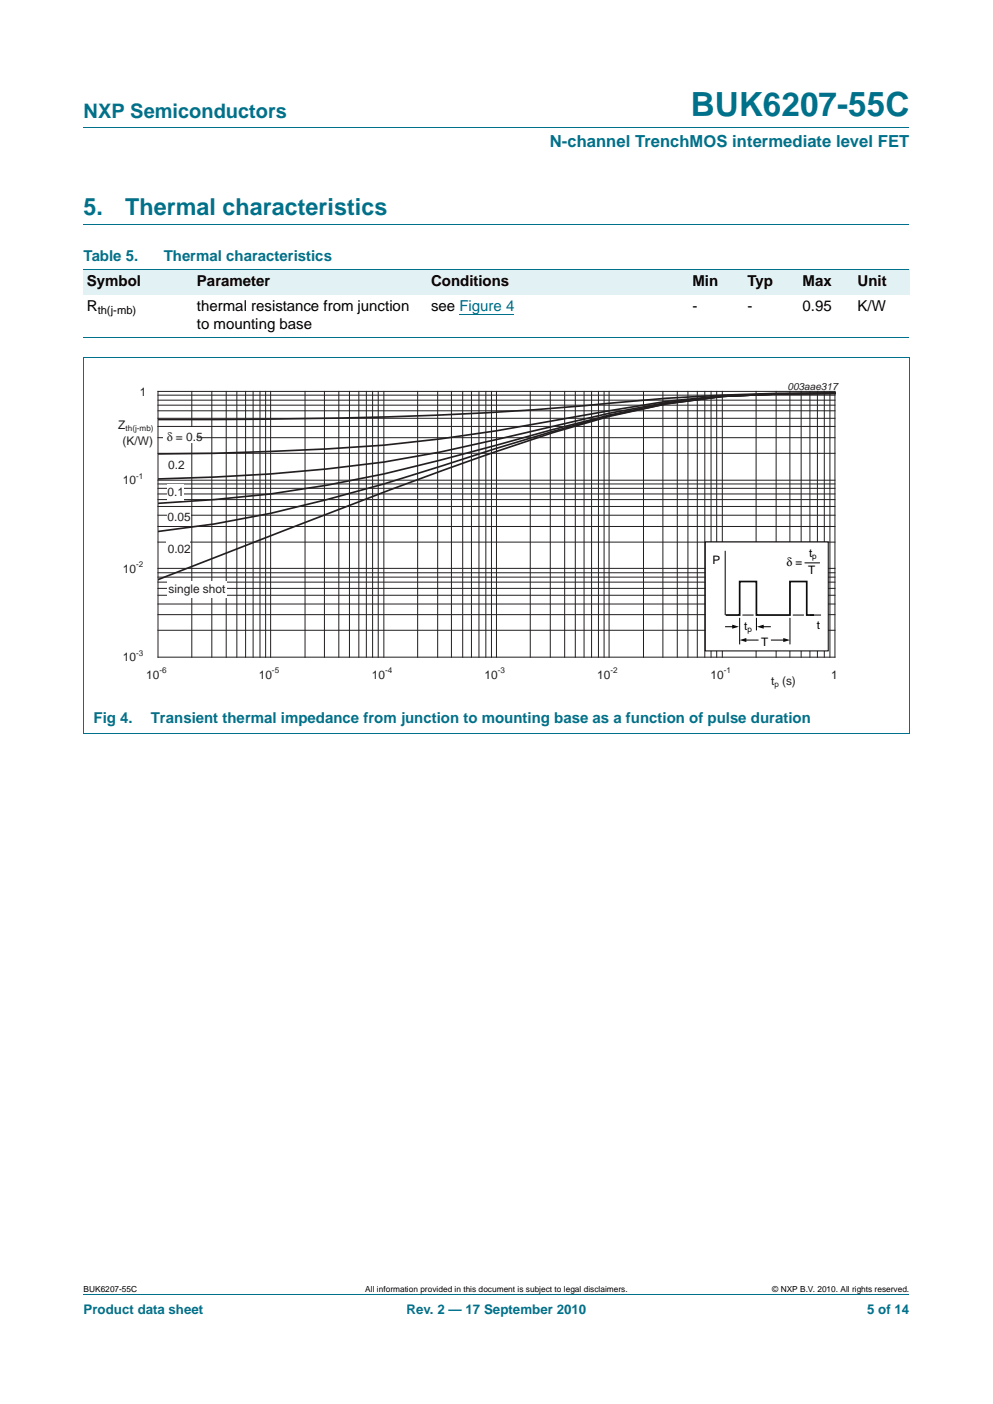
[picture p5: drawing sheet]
<svg xmlns="http://www.w3.org/2000/svg" width="210mm" height="297mm" viewBox="0 0 210 297" stroke-linecap="round" stroke-linejoin="round" font-family="sans-serif">
<path d="M17.7 27h174.6M17.7 47.4h174.6M17.7 273.9h174.6" fill="none" stroke="#00718a" stroke-width=".21"/>
<g fill="#e2f1f4">
<path d="M17.7 57h23.3v5.3h-23.3z"/>
<path d="M41 57h49.4v5.3h-49.4z"/>
<path d="M90.4 57h43.7v5.3h-43.7z"/>
<path d="M134.1 57h23.3v5.3h-23.3z"/>
<path d="M157.4 57h11.6v5.3h-11.6z"/>
<path d="M169 57h11.7v5.3h-11.7z"/>
<path d="M180.7 57h11.6v5.3h-11.6z"/>
</g>
<path d="M97.1 66.5h11.7" fill="none" stroke="#00f" stroke-width=".21"/>
<path d="M17.7 57h174.6M17.6 75.7h174.7M17.7 71.4h174.6M17.7 75.7v79.4h174.6v-79.4" fill="none" stroke="#00718a" stroke-width=".21"/>
<g fill="none" stroke="#231f20" stroke-width=".21">
<path d="M33.4 95.9h143.2M33.4 92.6h143.2M33.4 90.2h143.2M33.4 88.5h143.2M33.4 86.9h143.2M33.4 85.7h143.2M33.4 84.7h143.2M33.4 83.6h143.2M33.4 82.8h143.2v56.2h-143.2zM40.6 82.8v56.2M44.8 82.8v56.2M47.8 82.8v56.2"/>
<path d="M50.1 82.8v56.2M51.9 82.8v56.2M53.5 82.8v56.2M55 82.8v56.2M56.2 82.8v56.2M57.2 82.8v56.2M64.5 82.8v56.2M68.6 82.8v56.2M71.6 82.8v56.2M73.9 82.8v56.2M75.9 82.8v56.2M77.5 82.8v56.2"/>
<path d="M78.8 82.8v56.2M80 82.8v56.2M81.2 82.8v56.2M88.3 82.8v56.2M92.5 82.8v56.2M95.5 82.8v56.2M97.8 82.8v56.2M99.7 82.8v56.2M101.3 82.8v56.2M102.7 82.8v56.2M103.9 82.8v56.2M105 82.8v56.2"/>
<path d="M112.1 82.8v56.2M116.4 82.8v56.2M119.4 82.8v56.2M121.7 82.8v56.2M123.5 82.8v56.2M125.1 82.8v56.2M126.5 82.8v56.2M127.7 82.8v56.2M128.8 82.8v56.2M136.1 82.8v56.2M140.2 82.8v56.2M143.2 82.8v56.2"/>
<path d="M145.5 82.8v56.2M147.5 82.8v56.2M149 82.8v56.2M150.4 82.8v56.2M151.6 82.8v56.2M152.7 82.8v56.2M159.9 82.8v56.2M164.1 82.8v56.2M167 82.8v56.2M169.4 82.8v56.2M171.3 82.8v56.2M172.9 82.8v56.2"/>
<path d="M174.3 82.8v56.2M175.5 82.8v56.2M33.4 114.7h143.2M33.4 111.4h143.2M33.4 109h143.2M33.4 107.2h143.2M33.4 105.7h143.2M33.4 104.5h143.2M33.4 103.3h143.2M33.4 102.4h143.2M33.4 101.6h143.2M33.4 133.3h143.2"/>
<path d="M33.4 130h143.2M33.4 127.8h143.2M33.4 125.9h143.2M33.4 124.5h143.2M33.4 123.2h143.2M33.4 122.1h143.2M33.4 121.2h143.2M33.4 120.2h143.2"/>
</g>
<path d="M176.6 83.2l-11.9 .1a151.9 151.9 0 0 0-47.8 8.2l-11.9 4a1625.5 1625.5 0 0 0-59.7 22.5l-11.9 4.6M176.6 83.2a453.7 453.7 0 0 0-54.8 2.8 942.8 942.8 0 0 1-76.5 2.8h-11.9M176.6 83.2l-11.9 .1-12 .4-11.9 1.2-23.9 4.1a349 349 0 0 1-59.7 6.5l-11.9 .4-11.9 .1M176.6 83.2l-11.9 .1-12 .6-11.9 1.3-12 2.2-23.8 5.6a260.6 260.6 0 0 1-47.8 7.3l-11.9 .6-11.9 .4M176.6 83.2l-11.9 .1-12 .6-11.9 1.4-12 2.5-11.9 3.1-11.9 3.3a325.2 325.2 0 0 1-47.8 10.3l-11.9 1.2-11.9 .8M176.6 83.2l-11.9 .1a162.2 162.2 0 0 0-47.8 8l-11.9 3.5a472.5 472.5 0 0 1-47.8 13.8l-11.9 2.3-11.9 1.5" fill="none" stroke="#231f20" stroke-width=".35"/>
<g fill="#fff">
<path d="M35.4 122.9h12.5v3.6h-12.5z"/>
<path d="M35.2 114h4.9v3.6h-4.9z"/>
<path d="M35.5 96.7h3.4v3.6h-3.4z"/>
<path d="M35.3 102.4h3.5v3.5h-3.5z"/>
<path d="M35.3 107.6h4.9v3.6h-4.9z"/>
<path d="M34.7 90.4h7v3.2h-7z"/>
</g>
<path d="M20.3 79.9h169.4v66.4h-169.4z" fill="none" stroke="#fff" stroke-width=".21"/>
<path d="M149.1 114.7h26v23h-26z" fill="#fff" stroke="#000" stroke-width=".21"/>
<path d="M153.3 116.5v13.6M170.1 119.1h3.3M153.4 132.6h1.7M156.4 130.7v5.6M157 130.1h2.4M157.5 135.4h2.8M160 130.7v2.7M161.2 132.6h1.7M163.1 135.4h2.8M167 130.7v5.6M167.6 130.1h2.4M171.3 130.1h2.3" fill="none" stroke="#000" stroke-width=".21"/>
<path d="M153.5 130.1h2.9v-7.1h3.6v7.1h7v-7.1h3.6v7.1h1.5" fill="none" stroke="#000" stroke-width=".35"/>
<path d="M154.8 132.2l1.5 .4-1.5 .4zM156.4 135.4l1.4-.4v.8zM160.1 132.6l1.4-.4v.8zM165.6 135l1.4 .4-1.4 .4z" fill="#000"/>
<text font-size="7" fill="#00718a" x="146.1" y="24.6">BUK6207-55C</text>
<g font-size="4.9" fill="#00718a">
<text x="17.7" y="45.4">5.</text>
<text x="26.5" y="45.4">Thermal characteristics</text>
</g>
<text font-size="4.2" fill="#00718a" x="17.7" y="24.9">NXP Semiconductors</text>
<text font-size="3.5" fill="#00718a" x="116.3" y="31.1">N-channel TrenchMOS intermediate level FET</text>
<g font-size="3.2" fill="#00718a">
<text x="17.7" y="55.2">Table 5.</text>
<text x="34.6" y="55.2">Thermal characteristics</text>
<text x="19.8" y="153">Fig 4.</text>
<text x="31.9" y="153">Transient thermal impedance from junction to mounting base as a function of pulse duration</text>
</g>
<g font-size="3.2">
<text x="18.4" y="60.5">Symbol</text>
<text x="18.4" y="65.8">R</text>
<text x="41.7" y="60.5">Parameter</text>
<text x="41.7" y="65.8">thermal resistance from junction</text>
<text x="91.1" y="60.5">Conditions</text>
<text x="91.1" y="65.8">see Figure 4</text>
<text x="146.4" y="60.5">Min</text>
<text x="146.4" y="65.8">-</text>
<text x="158.1" y="60.5">Typ</text>
<text x="158.1" y="65.8">-</text>
<text x="169.7" y="60.5">Max</text>
<text x="169.7" y="65.8">0.95</text>
<text x="181.4" y="65.8">K/W</text>
<text x="181.4" y="60.5">Unit</text>
<text x="41.7" y="69.7">to mounting base</text>
</g>
<g font-size="2.8" fill="#00718a">
<text x="17.7" y="277.9">Product data sheet</text>
<text x="86" y="277.9">Rev. 2 — 17 September 2010</text>
<text x="183.4" y="277.9">5 of 14</text>
</g>
<g font-size="2.5" fill="#231f20">
<text x="29.5" y="83.7">1</text>
<text x="25" y="90.7">Z</text>
<text x="25.9" y="94.2">(K/W)</text>
<text x="35.3" y="93.4">δ = 0.5</text>
<text x="35.5" y="99.2">0.2</text>
<text x="26" y="102.5">10</text>
<text x="35.4" y="104.9">0.1</text>
<text x="35.4" y="110.2">0.05</text>
<text x="35.5" y="117.1">0.02</text>
<text x="26" y="121.1">10</text>
<text x="35.6" y="125.5">single shot</text>
<text x="26" y="139.9">10</text>
<text x="30.9" y="143.6">10</text>
<text x="54.7" y="143.6">10</text>
<text x="78.7" y="143.6">10</text>
<text x="102.5" y="143.6">10</text>
<text x="126.3" y="143.6">10</text>
<text x="150.2" y="143.6">10</text>
<text x="175.7" y="143.6">1</text>
<text x="163.1" y="145">t (s)</text>
</g>
<g font-size="2.5">
<text x="150.7" y="119.3">P</text>
<text x="166.3" y="119.7">δ</text>
<text x="168.2" y="119.7">=</text>
<text x="171.1" y="117.9">t</text>
<text x="170.9" y="121.5">T</text>
<text x="157.4" y="133.3">t</text>
<text x="161" y="136.6">T</text>
<text x="172.7" y="133.1">t</text>
</g>
<text font-size="2.4" x="20.7" y="66.4">th(j-mb)</text>
<text font-size="2.1" fill="#231f20" x="166.5" y="82.4">003aae317</text>
<g font-size="1.8">
<text x="17.7" y="273.3">BUK6207-55C</text>
<text x="77.3" y="273.3">All information provided in this document is subject to legal disclaimers.</text>
<text x="163.3" y="273.3">© NXP B.V. 2010. All rights reserved.</text>
</g>
<g font-size="1.7" fill="#231f20">
<text x="26.6" y="91.2">th(j-mb)</text>
<text x="28.8" y="101.3">-1</text>
<text x="28.8" y="120">-2</text>
<text x="28.8" y="138.8">-3</text>
<text x="33.7" y="142.5">-6</text>
<text x="57.5" y="142.5">-5</text>
<text x="81.5" y="142.5">-4</text>
<text x="105.3" y="142.5">-3</text>
<text x="129.1" y="142.5">-2</text>
<text x="153" y="142.5">-1</text>
<text x="163.8" y="145.4">p</text>
</g>
<g font-size="1.7">
<text x="171.8" y="118.3">p</text>
<text x="158.1" y="133.7">p</text>
</g>
</svg>
